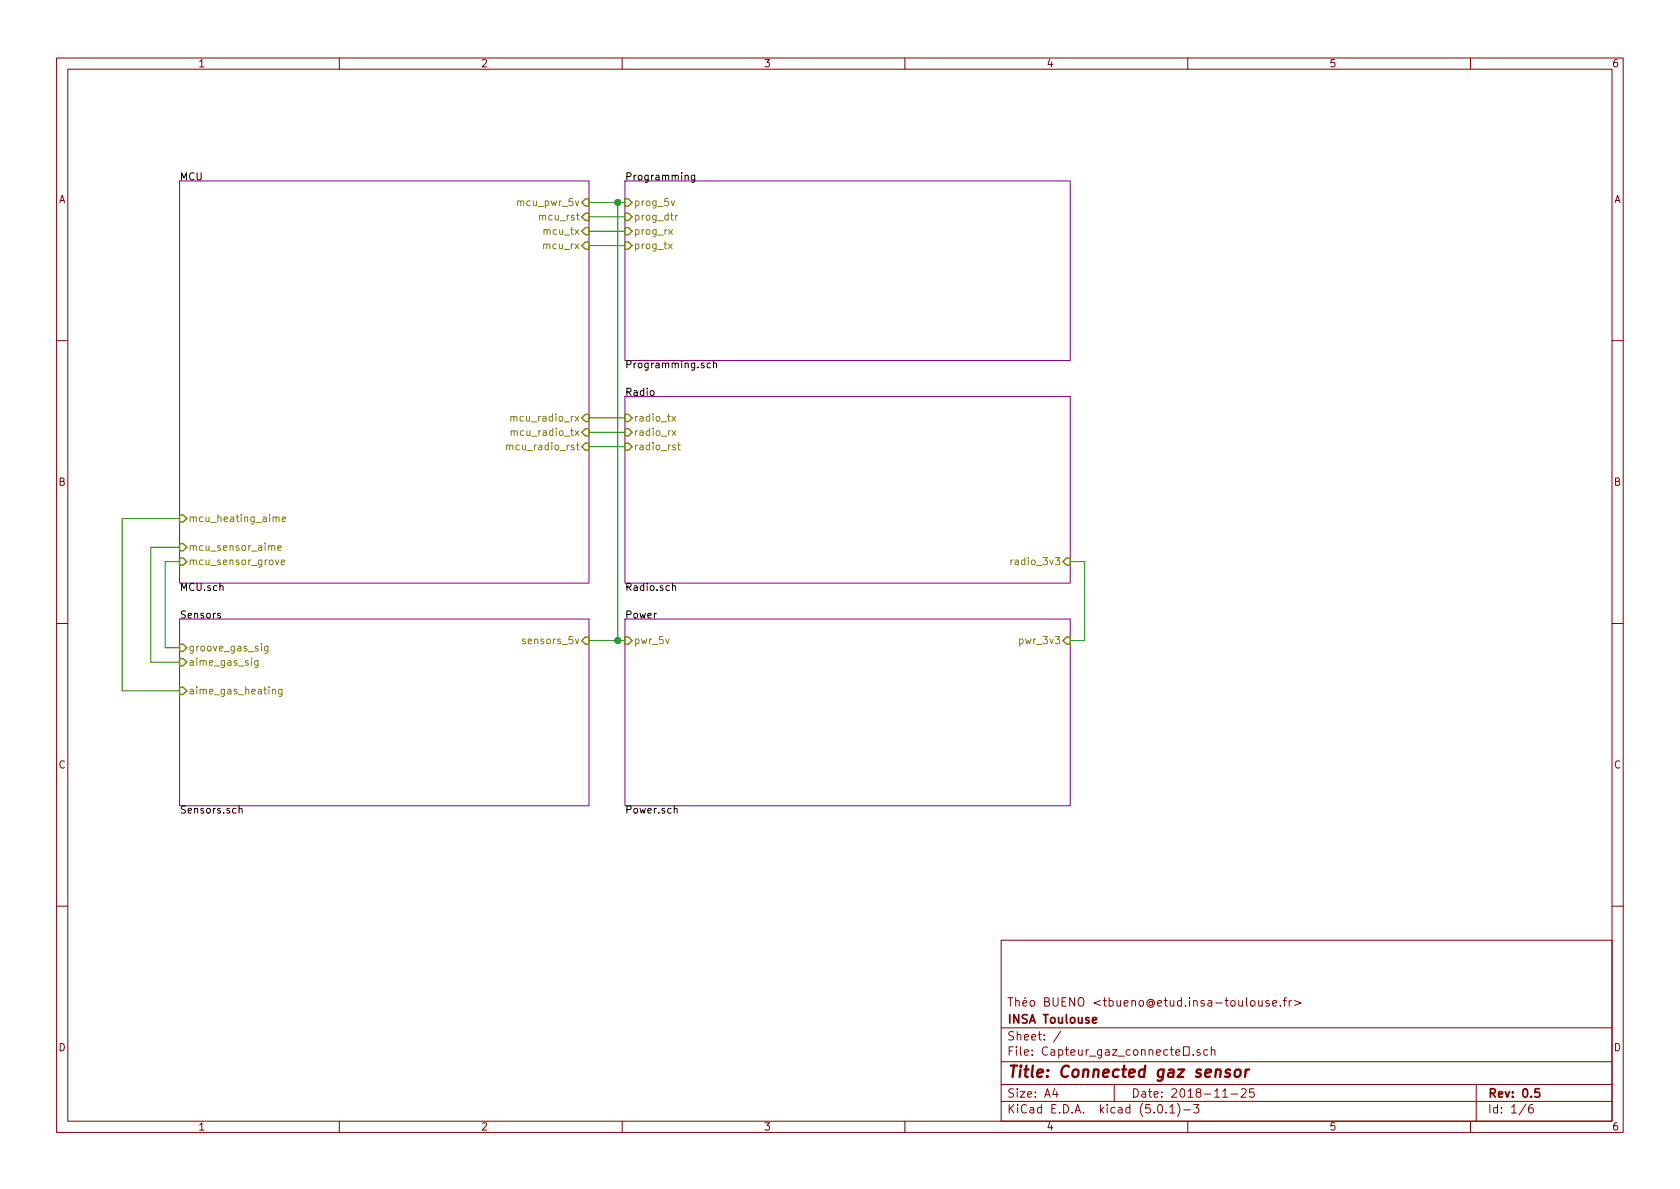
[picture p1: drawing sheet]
EESchema Schematic File Version 4
LIBS:Capteur_gaz_connecté-cache
EELAYER 26 0
EELAYER END
$Descr A4 11693 8268
encoding utf-8
Sheet 1 6
Title "Connected gaz sensor"
Date "2018-11-25"
Rev "0.5"
Comp "INSA Toulouse"
Comment1 "Théo BUENO <tbueno@etud.insa-toulouse.fr>"
Comment2 ""
Comment3 ""
Comment4 ""
$EndDescr
$Sheet
S 1250 1250 2850 2800
U 5BB3289C
F0 "MCU" 50
F1 "MCU.sch" 50
F2 "mcu_pwr_5v" I R 4100 1400 50 
F3 "mcu_rx" I R 4100 1700 50 
F4 "mcu_tx" I R 4100 1600 50 
F5 "mcu_rst" I R 4100 1500 50 
F6 "mcu_radio_rst" I R 4100 3100 50 
F7 "mcu_radio_rx" I R 4100 2900 50 
F8 "mcu_radio_tx" I R 4100 3000 50 
F9 "mcu_sensor_aime" I L 1250 3800 50 
F10 "mcu_sensor_grove" I L 1250 3900 50 
F11 "mcu_heating_aime" I L 1250 3600 50 
$EndSheet
$Sheet
S 4350 4300 3100 1300
U 5BB328C5
F0 "Power" 50
F1 "Power.sch" 50
F2 "pwr_5v" I L 4350 4450 50 
F3 "pwr_3v3" I R 7450 4450 50 
$EndSheet
$Sheet
S 4350 2750 3100 1300
U 5BB3290F
F0 "Radio" 50
F1 "Radio.sch" 50
F2 "radio_tx" I L 4350 2900 50 
F3 "radio_rx" I L 4350 3000 50 
F4 "radio_3v3" I R 7450 3900 50 
F5 "radio_rst" I L 4350 3100 50 
$EndSheet
$Sheet
S 1250 4300 2850 1300
U 5BB329A6
F0 "Sensors" 50
F1 "Sensors.sch" 50
F2 "groove_gas_sig" I L 1250 4500 50 
F3 "sensors_5v" I R 4100 4450 50 
F4 "aime_gas_sig" I L 1250 4600 50 
F5 "aime_gas_heating" I L 1250 4800 50 
$EndSheet
$Sheet
S 4350 1250 3100 1250
U 5BD49AFC
F0 "Programming" 50
F1 "Programming.sch" 50
F2 "prog_5v" I L 4350 1400 50 
F3 "prog_tx" I L 4350 1700 50 
F4 "prog_rx" I L 4350 1600 50 
F5 "prog_dtr" I L 4350 1500 50 
$EndSheet
Wire Wire Line
	4100 1400 4300 1400
Wire Wire Line
	4100 1500 4350 1500
Wire Wire Line
	7450 3900 7550 3900
Wire Wire Line
	7550 3900 7550 4450
Wire Wire Line
	7550 4450 7450 4450
Wire Wire Line
	4100 4450 4300 4450
Wire Wire Line
	4300 1400 4300 4450
Connection ~ 4300 1400
Wire Wire Line
	4300 1400 4350 1400
Connection ~ 4300 4450
Wire Wire Line
	4300 4450 4350 4450
Wire Wire Line
	4100 2900 4350 2900
Wire Wire Line
	4100 3000 4350 3000
Wire Wire Line
	4100 3100 4350 3100
Wire Wire Line
	1250 3900 1150 3900
Wire Wire Line
	1150 3900 1150 4500
Wire Wire Line
	1150 4500 1250 4500
Wire Wire Line
	1250 3800 1050 3800
Wire Wire Line
	1050 3800 1050 4600
Wire Wire Line
	1050 4600 1250 4600
Wire Wire Line
	1250 3600 850  3600
Wire Wire Line
	850  3600 850  4800
Wire Wire Line
	850  4800 1250 4800
Wire Wire Line
	4100 1600 4350 1600
Wire Wire Line
	4350 1700 4100 1700
$EndSCHEMATC
